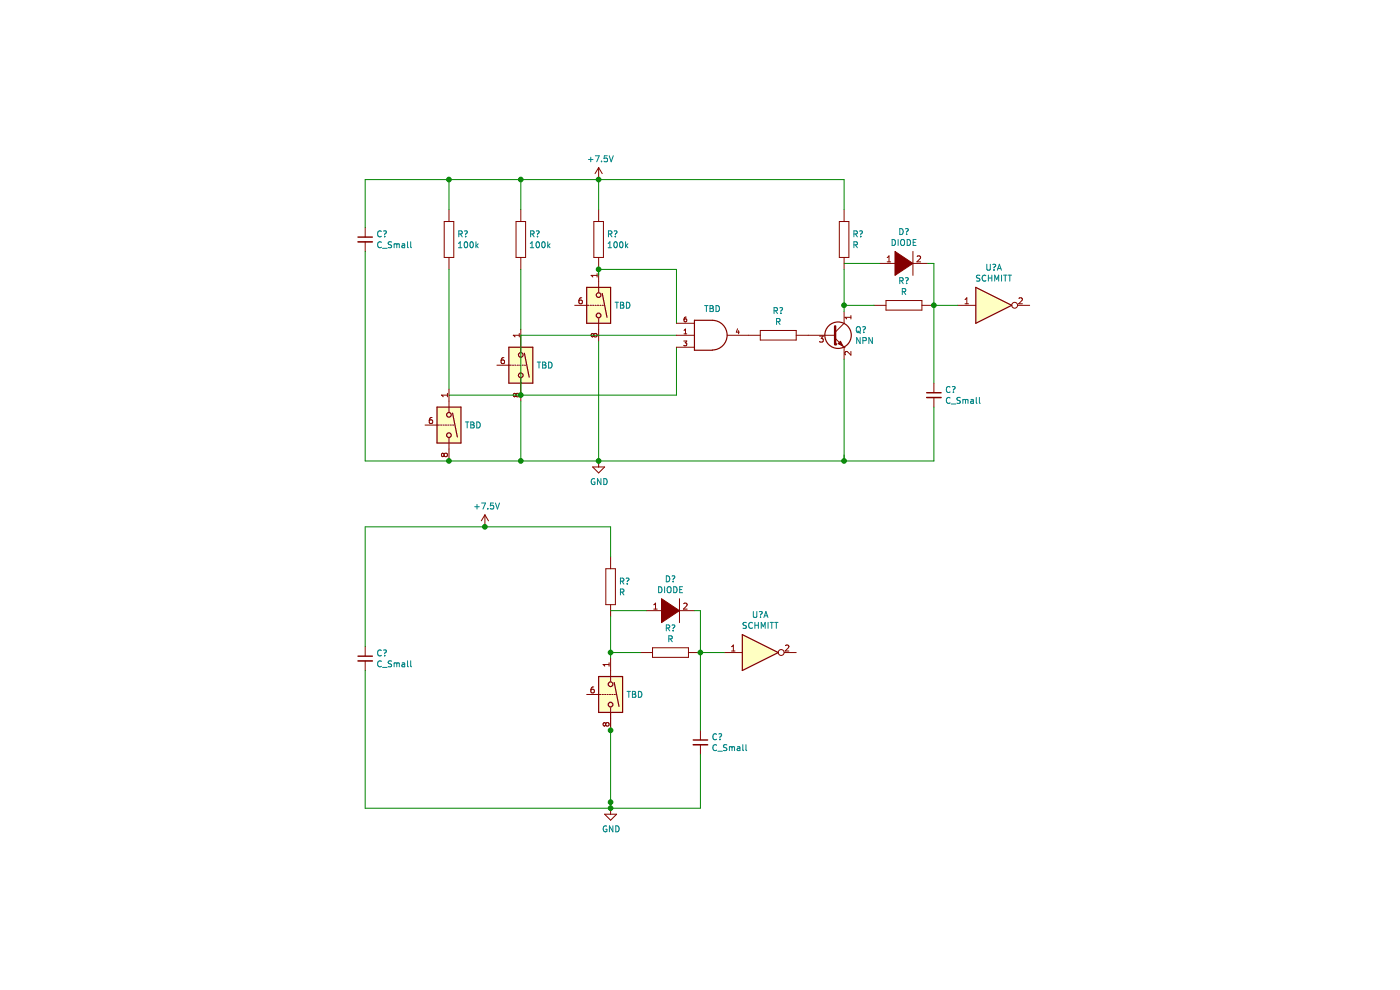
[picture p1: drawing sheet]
EESchema Schematic File Version 4
LIBS:collision_switch-cache
EELAYER 29 0
EELAYER END
$Descr A4 11693 8268
encoding utf-8
Sheet 1 1
Title ""
Date ""
Rev ""
Comp ""
Comment1 ""
Comment2 ""
Comment3 ""
Comment4 ""
$EndDescr
$Comp
L power:+7.5V #PWR?
U 1 1
P 5000 1500
F 0 "#PWR?" H 5000 1350 50  0001 C CNN
F 1 "+7.5V" H 5015 1673 50  0000 C CNN
F 2 "" H 5000 1500 50  0001 C CNN
F 3 "" H 5000 1500 50  0001 C CNN
	1    5000 1500
	1    0    0    -1  
$EndComp
$Comp
L Device:C_Small C?
U 1 1
P 3050 2000
F 0 "C?" H 3142 2046 50  0000 L CNN
F 1 "C_Small" H 3142 1955 50  0000 L CNN
F 2 "" H 3050 2000 50  0001 C CNN
F 3 "~" H 3050 2000 50  0001 C CNN
	1    3050 2000
	1    0    0    -1  
$EndComp
$Comp
L pspice:R R?
U 1 1
P 3750 2000
F 0 "R?" H 3818 2046 50  0000 L CNN
F 1 "100k" H 3818 1955 50  0000 L CNN
F 2 "" H 3750 2000 50  0001 C CNN
F 3 "~" H 3750 2000 50  0001 C CNN
	1    3750 2000
	1    0    0    -1  
$EndComp
$Comp
L pspice:R R?
U 1 1
P 4350 2000
F 0 "R?" H 4418 2046 50  0000 L CNN
F 1 "100k" H 4418 1955 50  0000 L CNN
F 2 "" H 4350 2000 50  0001 C CNN
F 3 "~" H 4350 2000 50  0001 C CNN
	1    4350 2000
	1    0    0    -1  
$EndComp
$Comp
L pspice:R R?
U 1 1
P 5000 2000
F 0 "R?" H 5068 2046 50  0000 L CNN
F 1 "100k" H 5068 1955 50  0000 L CNN
F 2 "" H 5000 2000 50  0001 C CNN
F 3 "~" H 5000 2000 50  0001 C CNN
	1    5000 2000
	1    0    0    -1  
$EndComp
Wire Wire Line
	5000 1500 4350 1500
Wire Wire Line
	3050 1500 3050 1900
Wire Wire Line
	3750 1750 3750 1500
Connection ~ 3750 1500
Wire Wire Line
	3750 1500 3050 1500
Wire Wire Line
	4350 1500 4350 1750
Connection ~ 4350 1500
Wire Wire Line
	4350 1500 3750 1500
$Comp
L Analog_Switch:ADG417BN U?
U 1 1
P 3750 3550
F 0 "U?" V 3704 3680 50  0001 L CNN
F 1 "TBD" V 3750 3680 50  0000 L CNN
F 2 "Package_DIP:DIP-8_W7.62mm" H 3750 3450 50  0001 C CNN
F 3 "https://www.analog.com/media/en/technical-documentation/data-sheets/ADG417.pdf" H 3750 3550 50  0001 C CNN
	1    3750 3550
	0    1    1    0   
$EndComp
$Comp
L Analog_Switch:ADG417BN U?
U 1 1
P 4350 3050
F 0 "U?" V 4304 3180 50  0001 L CNN
F 1 "TBD" V 4350 3180 50  0000 L CNN
F 2 "Package_DIP:DIP-8_W7.62mm" H 4350 2950 50  0001 C CNN
F 3 "https://www.analog.com/media/en/technical-documentation/data-sheets/ADG417.pdf" H 4350 3050 50  0001 C CNN
	1    4350 3050
	0    1    1    0   
$EndComp
$Comp
L Analog_Switch:ADG417BN U?
U 1 1
P 5000 2550
F 0 "U?" V 4954 2680 50  0001 L CNN
F 1 "TBD" V 5000 2680 50  0000 L CNN
F 2 "Package_DIP:DIP-8_W7.62mm" H 5000 2450 50  0001 C CNN
F 3 "https://www.analog.com/media/en/technical-documentation/data-sheets/ADG417.pdf" H 5000 2550 50  0001 C CNN
	1    5000 2550
	0    1    1    0   
$EndComp
Wire Wire Line
	3750 2250 3750 3250
Wire Wire Line
	3050 2100 3050 3850
Wire Wire Line
	3050 3850 3750 3850
Wire Wire Line
	5000 1500 5000 1750
Connection ~ 5000 1500
Wire Wire Line
	5000 3850 4350 3850
Connection ~ 3750 3850
Wire Wire Line
	4350 3350 4350 3850
Connection ~ 4350 3850
Wire Wire Line
	4350 3850 3750 3850
Wire Wire Line
	5000 2850 5000 3850
Wire Wire Line
	5000 2300 5000 2250
Connection ~ 5000 2250
Wire Wire Line
	5000 2250 5650 2250
Wire Wire Line
	4350 2250 4350 2750
Wire Wire Line
	5650 2250 5650 2700
Wire Wire Line
	5650 3300 5650 2900
$Comp
L pspice:R R?
U 1 1
P 6500 2800
F 0 "R?" V 6295 2800 50  0000 C CNN
F 1 "R" V 6386 2800 50  0000 C CNN
F 2 "" H 6500 2800 50  0001 C CNN
F 3 "~" H 6500 2800 50  0001 C CNN
	1    6500 2800
	0    1    1    0   
$EndComp
Connection ~ 5000 3850
Wire Wire Line
	5650 2800 4350 2800
$Comp
L 74xGxx:74LVC1G11 U?
U 1 1
P 5950 2800
F 0 "U?" H 5950 3114 50  0001 C CNN
F 1 "TBD" H 5950 3022 50  0000 C CNN
F 2 "" H 5950 2800 50  0001 C CNN
F 3 "http://www.ti.com/lit/sg/scyt129e/scyt129e.pdf" H 5950 2800 50  0001 C CNN
	1    5950 2800
	1    0    0    -1  
$EndComp
$Comp
L Device:Q_NPN_CEB Q?
U 1 1
P 6950 2800
F 0 "Q?" H 7141 2846 50  0000 L CNN
F 1 "NPN" H 7141 2755 50  0000 L CNN
F 2 "" H 7150 2900 50  0001 C CNN
F 3 "~" H 6950 2800 50  0001 C CNN
	1    6950 2800
	1    0    0    -1  
$EndComp
Wire Wire Line
	5000 3850 7050 3850
$Comp
L pspice:R R?
U 1 1
P 7050 2000
F 0 "R?" H 7118 2046 50  0000 L CNN
F 1 "R" H 7118 1955 50  0000 L CNN
F 2 "" H 7050 2000 50  0001 C CNN
F 3 "~" H 7050 2000 50  0001 C CNN
	1    7050 2000
	1    0    0    -1  
$EndComp
Wire Wire Line
	7050 2250 7050 2550
$Comp
L pspice:R R?
U 1 1
P 7550 2550
F 0 "R?" V 7345 2550 50  0000 C CNN
F 1 "R" V 7436 2550 50  0000 C CNN
F 2 "" H 7550 2550 50  0001 C CNN
F 3 "~" H 7550 2550 50  0001 C CNN
	1    7550 2550
	0    1    1    0   
$EndComp
$Comp
L pspice:DIODE D?
U 1 1
P 7550 2200
F 0 "D?" H 7550 2465 50  0000 C CNN
F 1 "DIODE" H 7550 2374 50  0000 C CNN
F 2 "" H 7550 2200 50  0001 C CNN
F 3 "~" H 7550 2200 50  0001 C CNN
	1    7550 2200
	1    0    0    -1  
$EndComp
$Comp
L Device:C_Small C?
U 1 1
P 7800 3300
F 0 "C?" H 7892 3346 50  0000 L CNN
F 1 "C_Small" H 7892 3255 50  0000 L CNN
F 2 "" H 7800 3300 50  0001 C CNN
F 3 "~" H 7800 3300 50  0001 C CNN
	1    7800 3300
	1    0    0    -1  
$EndComp
$Comp
L 74xx:74HC14 U?
U 1 1
P 8300 2550
F 0 "U?" H 8300 2867 50  0000 C CNN
F 1 "SCHMITT" H 8300 2776 50  0000 C CNN
F 2 "" H 8300 2550 50  0001 C CNN
F 3 "http://www.ti.com/lit/gpn/sn74HC14" H 8300 2550 50  0001 C CNN
	1    8300 2550
	1    0    0    -1  
$EndComp
Wire Wire Line
	5000 1500 7050 1500
Wire Wire Line
	7050 1500 7050 1750
Wire Wire Line
	7050 2200 7350 2200
Wire Wire Line
	7050 2550 7300 2550
Connection ~ 7050 2550
Wire Wire Line
	7050 2550 7050 2600
Wire Wire Line
	7750 2200 7800 2200
Wire Wire Line
	7800 2200 7800 2550
Wire Wire Line
	8000 2550 7800 2550
Connection ~ 7800 2550
Wire Wire Line
	7800 2550 7800 3200
Wire Wire Line
	7800 3400 7800 3850
Wire Wire Line
	7800 3850 7050 3850
Connection ~ 7050 3850
Wire Wire Line
	3050 6750 5100 6750
$Comp
L pspice:R R?
U 1 1
P 5100 4900
F 0 "R?" H 5168 4946 50  0000 L CNN
F 1 "R" H 5168 4855 50  0000 L CNN
F 2 "" H 5100 4900 50  0001 C CNN
F 3 "~" H 5100 4900 50  0001 C CNN
	1    5100 4900
	1    0    0    -1  
$EndComp
Wire Wire Line
	5100 5150 5100 5450
$Comp
L pspice:R R?
U 1 1
P 5600 5450
F 0 "R?" V 5395 5450 50  0000 C CNN
F 1 "R" V 5486 5450 50  0000 C CNN
F 2 "" H 5600 5450 50  0001 C CNN
F 3 "~" H 5600 5450 50  0001 C CNN
	1    5600 5450
	0    1    1    0   
$EndComp
$Comp
L pspice:DIODE D?
U 1 1
P 5600 5100
F 0 "D?" H 5600 5365 50  0000 C CNN
F 1 "DIODE" H 5600 5274 50  0000 C CNN
F 2 "" H 5600 5100 50  0001 C CNN
F 3 "~" H 5600 5100 50  0001 C CNN
	1    5600 5100
	1    0    0    -1  
$EndComp
$Comp
L Device:C_Small C?
U 1 1
P 5850 6200
F 0 "C?" H 5942 6246 50  0000 L CNN
F 1 "C_Small" H 5942 6155 50  0000 L CNN
F 2 "" H 5850 6200 50  0001 C CNN
F 3 "~" H 5850 6200 50  0001 C CNN
	1    5850 6200
	1    0    0    -1  
$EndComp
$Comp
L 74xx:74HC14 U?
U 1 1
P 6350 5450
F 0 "U?" H 6350 5767 50  0000 C CNN
F 1 "SCHMITT" H 6350 5676 50  0000 C CNN
F 2 "" H 6350 5450 50  0001 C CNN
F 3 "http://www.ti.com/lit/gpn/sn74HC14" H 6350 5450 50  0001 C CNN
	1    6350 5450
	1    0    0    -1  
$EndComp
Wire Wire Line
	3050 4400 4050 4400
Wire Wire Line
	5100 4400 5100 4650
Wire Wire Line
	5100 5100 5400 5100
Wire Wire Line
	5100 5450 5350 5450
Connection ~ 5100 5450
Wire Wire Line
	5100 5450 5100 5500
Wire Wire Line
	5800 5100 5850 5100
Wire Wire Line
	5850 5100 5850 5450
Wire Wire Line
	6050 5450 5850 5450
Connection ~ 5850 5450
Wire Wire Line
	5850 5450 5850 6100
Wire Wire Line
	5850 6300 5850 6750
Wire Wire Line
	5850 6750 5100 6750
Connection ~ 5100 6750
Wire Wire Line
	7050 3800 7050 3850
Wire Wire Line
	7050 3000 7050 3850
Wire Wire Line
	5100 5900 5100 6100
$Comp
L Analog_Switch:ADG417BN U?
U 1 1
P 5100 5800
F 0 "U?" V 5054 5930 50  0001 L CNN
F 1 "TBD" V 5100 5930 50  0000 L CNN
F 2 "Package_DIP:DIP-8_W7.62mm" H 5100 5700 50  0001 C CNN
F 3 "https://www.analog.com/media/en/technical-documentation/data-sheets/ADG417.pdf" H 5100 5800 50  0001 C CNN
	1    5100 5800
	0    1    1    0   
$EndComp
Connection ~ 5100 6100
$Comp
L Device:C_Small C?
U 1 1
P 3050 5500
F 0 "C?" H 3142 5546 50  0000 L CNN
F 1 "C_Small" H 3142 5455 50  0000 L CNN
F 2 "" H 3050 5500 50  0001 C CNN
F 3 "~" H 3050 5500 50  0001 C CNN
	1    3050 5500
	1    0    0    -1  
$EndComp
Wire Wire Line
	3050 4400 3050 5400
Wire Wire Line
	3050 5600 3050 6750
$Comp
L power:GND #PWR?
U 1 1
P 5000 3850
F 0 "#PWR?" H 5000 3600 50  0001 C CNN
F 1 "GND" H 5005 3677 50  0000 C CNN
F 2 "" H 5000 3850 50  0001 C CNN
F 3 "" H 5000 3850 50  0001 C CNN
	1    5000 3850
	1    0    0    -1  
$EndComp
$Comp
L power:GND #PWR?
U 1 1
P 5100 6750
F 0 "#PWR?" H 5100 6500 50  0001 C CNN
F 1 "GND" H 5105 6577 50  0000 C CNN
F 2 "" H 5100 6750 50  0001 C CNN
F 3 "" H 5100 6750 50  0001 C CNN
	1    5100 6750
	1    0    0    -1  
$EndComp
$Comp
L power:+7.5V #PWR?
U 1 1
P 4050 4400
F 0 "#PWR?" H 4050 4250 50  0001 C CNN
F 1 "+7.5V" H 4065 4573 50  0000 C CNN
F 2 "" H 4050 4400 50  0001 C CNN
F 3 "" H 4050 4400 50  0001 C CNN
	1    4050 4400
	1    0    0    -1  
$EndComp
Connection ~ 4050 4400
Wire Wire Line
	4050 4400 5100 4400
Wire Wire Line
	4350 3300 4350 2800
Wire Wire Line
	3750 3300 4350 3300
Connection ~ 4350 3300
Wire Wire Line
	4350 3300 5650 3300
Connection ~ 5100 6700
Wire Wire Line
	5100 6700 5100 6750
Wire Wire Line
	5100 6100 5100 6750
$EndSCHEMATC
